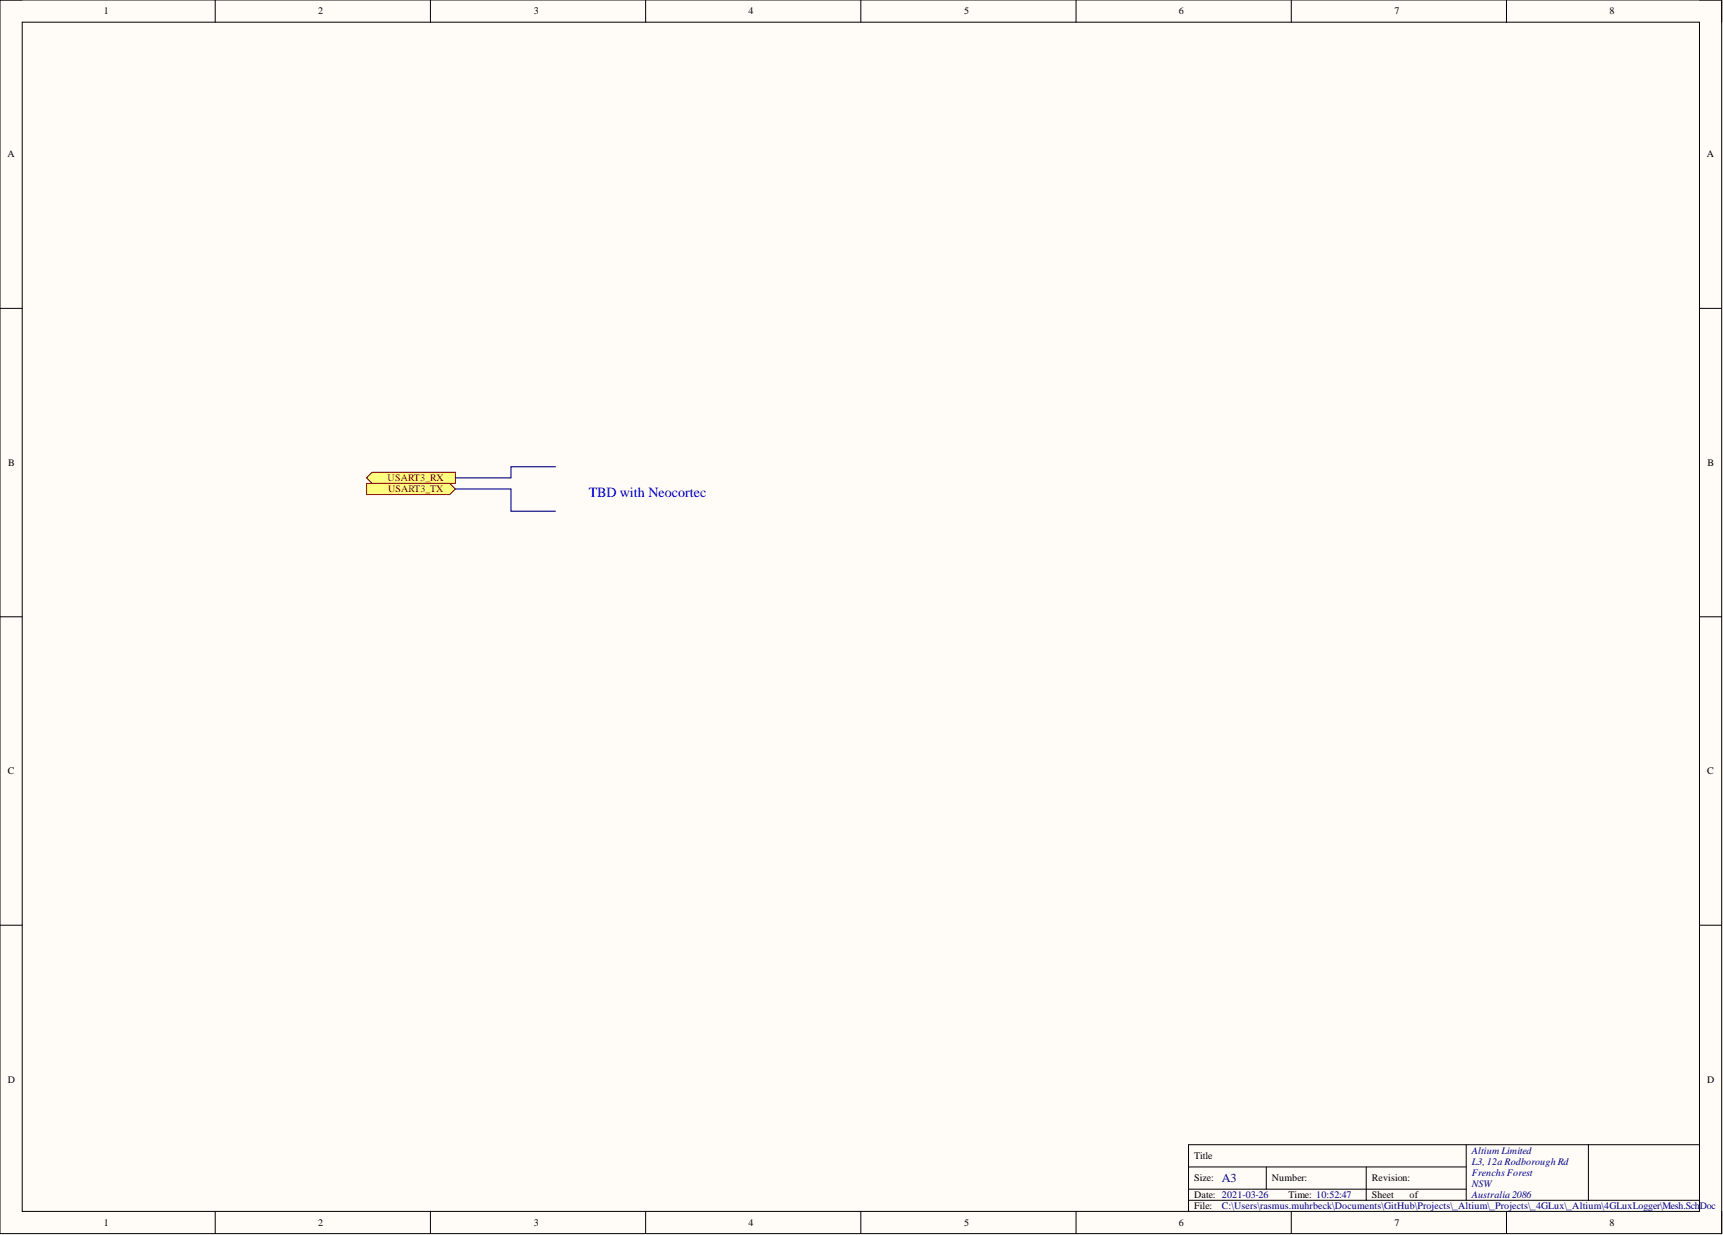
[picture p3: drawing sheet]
<svg xmlns="http://www.w3.org/2000/svg" width="393mm" height="282mm" viewBox="0 0 393 282" stroke-linecap="round" stroke-linejoin="round" font-family="sans-serif">
<path d="M0 0h393v281.6h-393z" fill-rule="evenodd" fill="#fffcf8"/>
<path d="M0 0h393v281.6h-393z" fill="none" stroke="#000" stroke-width=".23"/>
<path d="M5.1 5.1h382.9v271.4h-382.9z" fill-rule="evenodd" fill="#fffcf8"/>
<g fill="none" stroke="#000" stroke-width=".23">
<path d="M0 0h5.1M49.1 0v5.1M98.3 0v5.1M147.4 0v5.1M196.5 0v5.1M245.7 0v5.1M294.8 0v5.1M343.9 0v5.1M388 0h5v5.1M5.1 5.1h382.9v271.4h-382.9zM0 70.4h5.1M388 70.4h5"/>
<path d="M0 140.8h5.1M388 140.8h5M0 211.2h5.1M388 211.2h5M49.1 276.5v5.1M98.3 276.5v5.1M147.4 276.5v5.1M196.5 276.5v5.1M245.7 276.5v5.1M271.3 266.3h63.4M271.3 273.9h116.7M271.3 271.4h63.4"/>
<path d="M289.1 266.3v5.1M294.8 276.5v5.1M311.9 266.3v7.6M334.7 261.3v12.6M343.9 276.5v5.1M362.6 261.3v12.6M388 261.3h-116.7v15.2M393 276.5v5.1"/>
</g>
<path d="M84.9 107.8h19.1v2.5h-19.1l-1.2-1.2z" fill-rule="evenodd" fill="#ffff80"/>
<path d="M84.9 107.8h19.1v2.5h-19.1l-1.2-1.2z" fill="none" stroke="#800000" stroke-width=".23"/>
<path d="M83.7 110.3h19l1.3 1.3-1.3 1.3h-19z" fill-rule="evenodd" fill="#ffff80"/>
<path d="M83.7 110.3h19l1.3 1.3-1.3 1.3h-19z" fill="none" stroke="#800000" stroke-width=".23"/>
<path d="M104 111.6h12.6v5.1h10.2M126.8 106.5h-10.2v2.6h-12.6" fill="none" stroke="#000080" stroke-width=".25"/>
<text font-size="3.2" fill="#00f" x="134.4" y="113.5">TBD with Neocortec</text>
<text font-size="2.8" fill="#000080" x="278.9" y="269.8">A3</text>
<g font-size="2.3">
<text x="23.7" y="3.3">1</text>
<text x="72.6" y="3.3">2</text>
<text x="121.9" y="3.3">3</text>
<text x="170.9" y="3.3">4</text>
<text x="220.1" y="3.3">5</text>
<text x="269.1" y="3.3">6</text>
<text x="318.3" y="3.3">7</text>
<text x="367.4" y="3.3">8</text>
<text x="1.7" y="35.9">A</text>
<text x="389.7" y="35.9">A</text>
<text x="1.9" y="106.4">B</text>
<text x="389.8" y="106.4">B</text>
<text x="1.8" y="176.7">C</text>
<text x="389.8" y="176.7">C</text>
<text x="1.8" y="247.1">D</text>
<text x="389.8" y="247.1">D</text>
<text x="272.6" y="264.6">Title</text>
<text x="272.6" y="269.6">Size:</text>
<text x="290.3" y="269.6">Number:</text>
<text x="313.2" y="269.6">Revision:</text>
<text x="272.6" y="273.4">Date: 2021-03-26</text>
<text x="272.6" y="276">File:</text>
<text x="294.2" y="273.4">Time: 10:52:47</text>
<text x="313.2" y="273.4">Sheet</text>
<text x="321.8" y="273.4">of</text>
<text x="23.7" y="279.8">1</text>
<text x="72.6" y="279.8">2</text>
<text x="121.9" y="279.8">3</text>
<text x="170.9" y="279.8">4</text>
<text x="220.1" y="279.8">5</text>
<text x="269.1" y="279.8">6</text>
<text x="318.3" y="279.8">7</text>
<text x="367.4" y="279.8">8</text>
</g>
<g font-size="2.3" fill="#800000">
<text x="88.5" y="109.8">USART3_RX</text>
<text x="88.6" y="112.4">USART3_TX</text>
</g>
<g font-size="2.3" fill="#000080">
<text x="336" y="263.3">Altium Limited</text>
<text x="336" y="265.8">L3, 12a Rodborough Rd</text>
<text x="336" y="268.4">Frenchs Forest</text>
<text x="278.9" y="276">C:\Users\rasmus.muhrbeck\Documents\GitHub\Projects\_Altium\_Projects\_4GLux\_Altium\4GLuxLogger\Mesh.Sch</text>
<text x="336" y="270.9">NSW</text>
<text x="336" y="273.4">Australia 2086</text>
<text x="388" y="276">Doc</text>
</g>
</svg>
